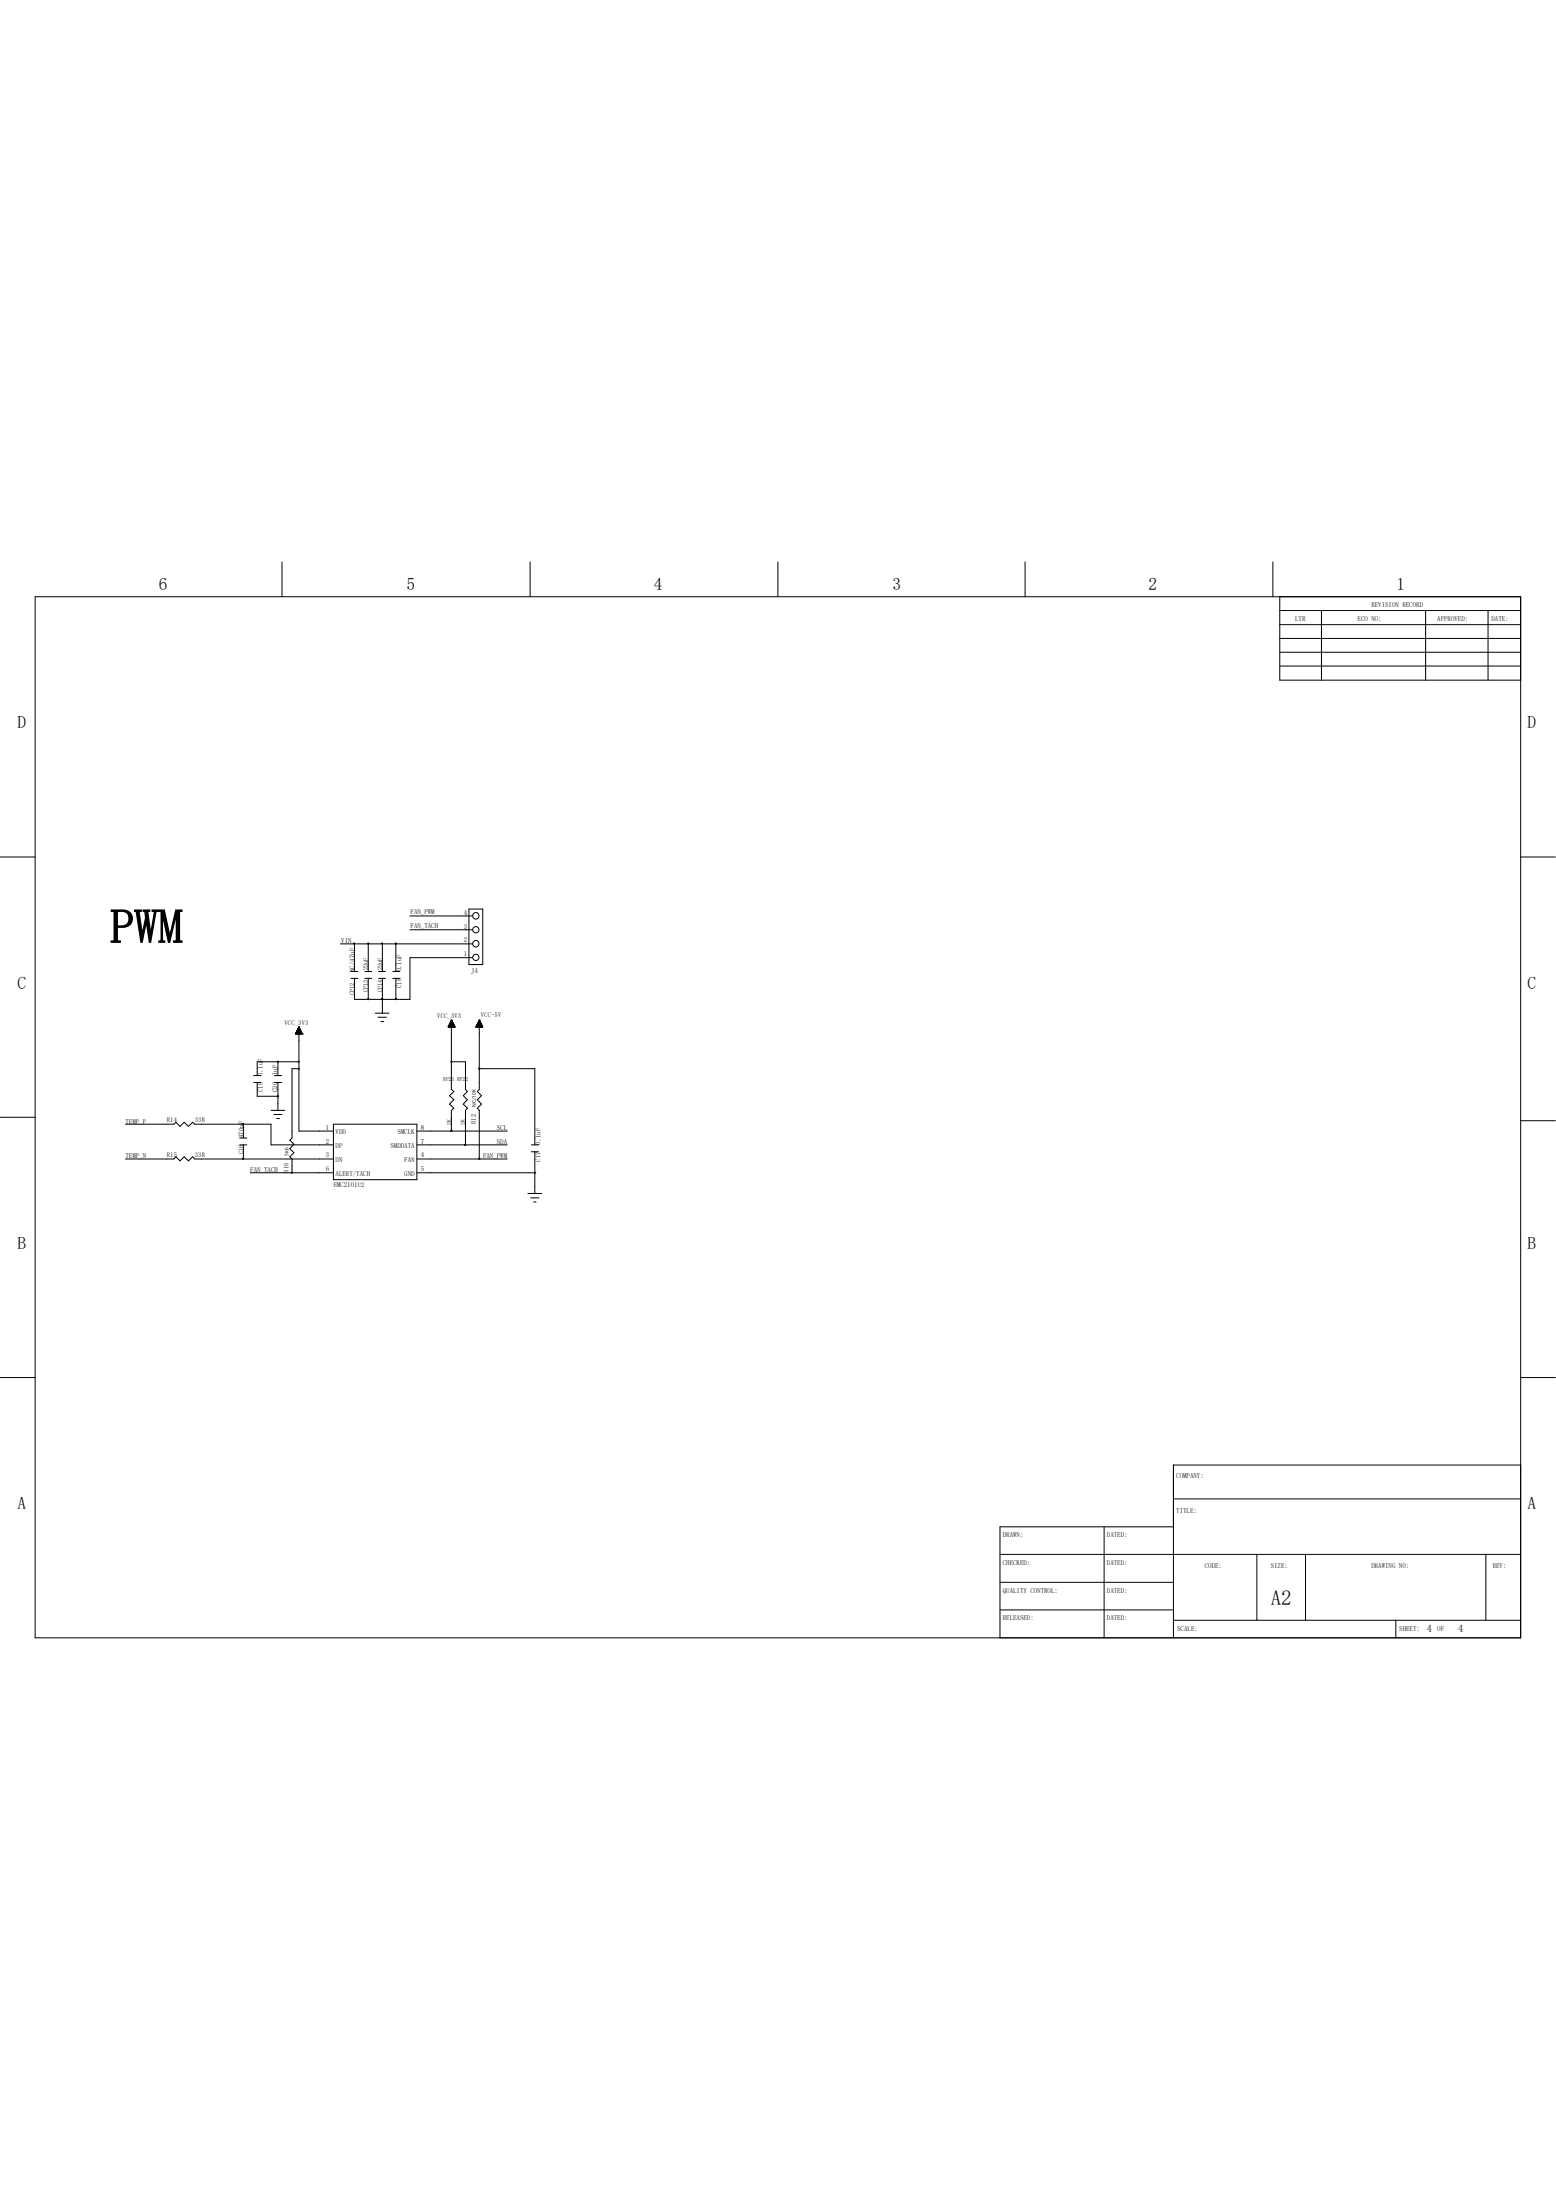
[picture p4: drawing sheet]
<svg xmlns="http://www.w3.org/2000/svg" width="210mm" height="297mm" viewBox="0 0 210 297" stroke-linecap="round" stroke-linejoin="round" font-family="sans-serif">
<g fill="none" stroke="#000" stroke-width=".13">
<path d="M38.1 75.9v4.7M71.5 75.9v4.7M105 75.9v4.7M138.3 75.9v4.7M171.8 75.9v4.7M4.7 80.6h200.5v140.5h-200.5zM172.7 80.6v11.2h32.5M172.7 86.2h32.5M172.7 82.4h32.5M172.7 84.3h32.5M172.7 88.1h32.5M172.7 89.9h32.5"/>
<path d="M178.4 82.4v9.4M192.4 82.4v9.4M200.8 82.4v9.4M0 115.7h4.7M205.2 115.7h4.7M39.9 139.6h.1M39.9 139.6h.9M39.9 139.4h.8M40 139.6v-.2h.7v.2M40 139.4h.7M40 139.6v-.3h.7v.3M40 139.3h.7"/>
<path d="M40 139.6v-.4h.6v.4M40 139.2h.6v.4M40.1 139.1h.5v.5M40.2 139h.3M40.2 139h.3v.6M40.2 139.6v-.7h.3v.7M40.3 138.8h.1M40.3 138.7h.1M40.3 138.6h.1M40.3 138.6v14.1h4.7M40.3 138.6l.5 1M40.3 138.6l-.4 1"/>
<path d="M40.3 138.7v.9M40.4 138.9h-.2v.7M40.4 138.8h-.1v.8M40.4 138.8v.8M40.6 139.1h-.5v.5M40.8 139.5h-.9v.1M40.8 139.6h.1M45.9 127.4h17.9M47.4 131.1h.9M47.4 132.1h.9M47.8 127.4v3.7M49.2 131.1h1"/>
<path d="M49.2 132.1h1M49.7 127.4v3.7M49.7 132.1v2.8M50.6 136.8h1.9M51 137.3h1.2M51.1 131.1h.9M51.1 132.1h.9M51.4 137.9h.4M51.6 134.9h.1M51.6 127.4v3.7M51.6 132.1v4.7M53 131.1h.9"/>
<path d="M53 132.1h.9M53.4 127.4v3.7M53.4 132.1v2.8M55.3 125.5h8.5M55.3 123.7h8.5M60.5 138.6h.9M60.5 138.5h.8M60.5 138.6h.1M60.6 138.4h.7M60.6 138.5v.1M60.6 138.6v-.2h.7v.2M60.6 138.3h.7"/>
<path d="M60.7 138.3h.6v.3M60.7 138.3h.6M60.7 138.6v-.4h.5v.4M60.7 138.2h.5M60.7 138.1h.5v.5M60.8 138h.3v.6M60.8 138.6v-.7h.2v.7M60.9 137.7h.1M60.9 137.7v9.4l.4 .3-.6 .5 .6 .6-.6 .6 .6 .5-.4 .3v2.8M60.9 137.7l.5 .9h-.9M60.9 137.7l-.4 .9M60.9 137.8h.1v.8"/>
<path d="M60.9 137.8h.1M61 137.8h-.1v.8M61.1 138h-.3v.6M61.1 138.1h-.4v.5M61.4 138.6h-.9M63.3 122.7h1.9v7.5h-1.9zM63.8 129.3h-8.5v5.6h-7.5v-2.8M64.2 138.6h1M64.3 138.6h.8M64.3 138.6v-.1h.8v.1M64.3 138.4h.8M64.3 138.6v-.2h.7v.2"/>
<path d="M64.3 138.3h.7M64.4 138.6v-.3h.6v.3M64.4 138.3h.6M64.4 138.2h.5M64.5 138.1h.4M64.5 138.2v.4M64.5 138h.4M64.6 138h.2M64.6 137.9h.2v.7M64.6 138.6v-.8h.2v.8M64.7 137.7h.1M64.7 137.7v9.4l-.3 .3 .6 .5-.6 .6 .6 .6-.6 .5 .3 .3v6.6"/>
<path d="M64.7 137.8v.8M64.7 137.8h.1M64.7 137.7l.5 .9M64.7 137.7l-.5 .9M64.9 138.1h-.4v.5M64.9 138h-.3v.6M64.9 138v.6M64.9 138.2h-.5v.4M64.9 138.1v.5M0 150.8h4.7M16.9 151.8h6.6l.2-.3 .6 .6 .5-.6 .6 .6 .6-.6 .3 .3h10.3v2.8h8.4M16.9 156.5h6.6l.2-.3 .6 .5 .5-.5 .6 .5 .6-.5 .3 .3h18.7"/>
<path d="M32.3 154.6h1M32.3 153.6h1M32.9 151.8v1.8M32.9 154.6v1.9M33.8 158.3h11.2M34.2 145.2h1M34.2 146.1h1M34.7 146.1v1.9h2.8M36.6 149.9h1.8M37 150.5h1.1M37 145.2h1M37 146.1h1"/>
<path d="M37.3 151h.4M37.4 143.3h.2l-.1 .1zM37.5 143.3v1.9M37.5 146.1v3.8M39.3 158.3h.2l-.1 .1zM40.2 143.3h.2l-.1 .1zM40.3 143.3h-5.6v1.9M40.3 144.3h-.9v9.3l-.3 .3 .6 .6-.6 .6 .6 .5-.6 .6 .3 .3v1.8M45 151.8h11.3v7.5h-11.3zM56.3 152.7h12.2M56.3 158.3h15.9M56.3 156.5h12.2"/>
<path d="M56.3 154.6h12.2M60.9 143.3h.1l-.1 .1zM60.9 143.3h1.9v3.8l.3 .3-.6 .5 .6 .6-.6 .6 .6 .5-.3 .3v4.7M64.7 144.3h7.5v10.3M71.7 154.6h1M71.7 155.5h1M72.1 158.3h.2l-.1 .1zM72.2 158.3h.1M72.2 155.5v5.6M205.2 151.3h4.7M71.2 161.1h1.9M71.6 161.7h1.1"/>
<path d="M72 162.3h.3M0 186h4.7M205.2 197.8h-46.8v23.3M205.2 186h4.7M135 209.8h70.2M135 213.6h23.4M135 217.3h23.4M149 206.1v15M158.4 218.7h46.8M158.4 202.4h46.8M158.4 206.1h-23.4v15M169.6 209.8v8.9"/>
<path d="M176.2 209.8v8.9M188.4 218.7v2.4M200.5 209.8v8.9"/>
<circle cx="47.8" cy="127.4" r=".08"/>
<circle cx="49.7" cy="134.9" r=".08"/>
<circle cx="49.7" cy="127.4" r=".08"/>
<circle cx="51.6" cy="134.9" r=".08"/>
<circle cx="51.6" cy="127.4" r=".08"/>
<circle cx="53.4" cy="134.9" r=".08"/>
<circle cx="53.4" cy="127.4" r=".08"/>
<circle cx="64.2" cy="127.4" r=".43"/>
<circle cx="64.2" cy="123.6" r=".43"/>
<circle cx="64.2" cy="129.2" r=".42"/>
<circle cx="64.2" cy="125.5" r=".42"/>
<circle cx="32.8" cy="156.4" r=".08"/>
<circle cx="32.8" cy="151.8" r=".08"/>
<circle cx="37.5" cy="148" r=".08"/>
<circle cx="40.3" cy="144.3" r=".08"/>
<circle cx="60.9" cy="152.7" r=".08"/>
<circle cx="62.8" cy="154.6" r=".08"/>
<circle cx="64.7" cy="156.4" r=".08"/>
<circle cx="64.7" cy="144.3" r=".08"/>
</g>
<g fill="#000">
<path d="M37.4 143.3h.2l-.1 .1z" fill-rule="evenodd"/>
<path d="M39.3 158.3h.2l-.1 .1z" fill-rule="evenodd"/>
<path d="M40.2 143.3h.2l-.1 .1z" fill-rule="evenodd"/>
<path d="M60.9 143.3h.1l-.1 .1z" fill-rule="evenodd"/>
<path d="M72.1 158.3h.2l-.1 .1z" fill-rule="evenodd"/>
<circle cx="47.8" cy="127.4" r=".08"/>
<circle cx="49.7" cy="134.9" r=".08"/>
<circle cx="49.7" cy="127.4" r=".08"/>
<circle cx="51.6" cy="134.9" r=".08"/>
<circle cx="51.6" cy="127.4" r=".08"/>
<circle cx="53.4" cy="134.9" r=".08"/>
<circle cx="53.4" cy="127.4" r=".08"/>
<circle cx="32.8" cy="156.4" r=".08"/>
<circle cx="32.8" cy="151.8" r=".08"/>
<circle cx="37.5" cy="148" r=".08"/>
<circle cx="40.3" cy="144.3" r=".08"/>
<circle cx="60.9" cy="152.7" r=".08"/>
<circle cx="62.8" cy="154.6" r=".08"/>
<circle cx="64.7" cy="156.4" r=".08"/>
<circle cx="64.7" cy="144.3" r=".08"/>
</g>
<text font-size="6.5" x="14.9" y="127.3">PWM</text>
<text font-size="2.8" x="171.5" y="216.7">A2</text>
<g font-size="2.3">
<text x="21.4" y="79.6">6</text>
<text x="54.9" y="79.6">5</text>
<text x="88.2" y="79.6">4</text>
<text x="120.4" y="79.6">3</text>
<text x="155" y="79.6">2</text>
<text x="188.5" y="79.6">1</text>
<text x="2.4" y="98.3">D</text>
<text x="206.2" y="98.3">D</text>
<text x="2.4" y="133.5">C</text>
<text x="206.2" y="133.5">C</text>
<text x="2.4" y="168.7">B</text>
<text x="206.2" y="168.7">B</text>
<text x="2.4" y="203.8">A</text>
<text x="206.2" y="203.8">A</text>
</g>
<g font-size="1.4">
<text x="192.6" y="220.3">4</text>
<text x="196.8" y="220.3">4</text>
</g>
<g font-size=".9">
<text x="174.8" y="83.8">LTR</text>
<text x="183.2" y="83.8">ECO NO:</text>
<text x="185.1" y="82">REVISION RECORD</text>
<text x="194" y="83.8">APPROVED:</text>
<text x="201.3" y="83.8">DATE:</text>
<text x="55.4" y="125.3">FAN_TACH</text>
<text x="55.4" y="123.4">FAN_PWM</text>
<text x="62.6" y="125.3">3</text>
<text x="62.6" y="123.5">4</text>
<text x="46.1" y="127.3">VIN</text>
<text x="47.8" y="131.2" transform="rotate(-90 47.8 131.2)">NC/47uF</text>
<text x="54.2" y="131.1" transform="rotate(-90 54.2 131.1)">0.1uF</text>
<text x="62.6" y="129.1">1</text>
<text x="62.6" y="127.2">2</text>
<text x="63.6" y="131.4">J4</text>
<text x="54.2" y="133.4" transform="rotate(-90 54.2 133.4)">C18</text>
<text x="59" y="137.4">VCC_3V3</text>
<text x="64.9" y="137.2">VCC-5V</text>
<text x="35.5" y="143.3" transform="rotate(-90 35.5 143.3)">F</text>
<text x="38.4" y="138.3">VCC_3V3</text>
<text x="35.5" y="147.4" transform="rotate(-90 35.5 147.4)">C19</text>
<text x="35.5" y="145.2" transform="rotate(-90 35.5 145.2)">0.1u</text>
<text x="37.4" y="147.4" transform="rotate(-90 37.4 147.4)">C20</text>
<text x="37.4" y="145.1" transform="rotate(-90 37.4 145.1)">1uF</text>
<text x="16.9" y="151.7">TEMP_P</text>
<text x="22.5" y="151.5">R14</text>
<text x="26.3" y="151.5">33R</text>
<text x="32.9" y="153.6" transform="rotate(-90 32.9 153.6)">470pF</text>
<text x="44" y="152.5">1</text>
<text x="44" y="154.4">2</text>
<text x="45.3" y="153.1">VDD</text>
<text x="45.3" y="154.9">DP</text>
<text x="52.7" y="154.9">SMDDATA</text>
<text x="53.6" y="153.1">SMCLK</text>
<text x="56.8" y="152.5">8</text>
<text x="56.8" y="154.4">7</text>
<text x="64.2" y="151.8" transform="rotate(-90 64.2 151.8)">R12</text>
<text x="67.1" y="152.6">SCL</text>
<text x="67.1" y="154.5">SDA</text>
<text x="72.9" y="154.6" transform="rotate(-90 72.9 154.6)">0.1uF</text>
<text x="16.9" y="156.3">TEMP_N</text>
<text x="22.5" y="156.2">R15</text>
<text x="26.3" y="156.2">33R</text>
<text x="33.8" y="158.2">FAN_TACH</text>
<text x="38.9" y="158.3" transform="rotate(-90 38.9 158.3)">R16</text>
<text x="44" y="158.1">6</text>
<text x="44" y="156.3">3</text>
<text x="45" y="160.3">EMC2101U2</text>
<text x="45.3" y="158.7">ALERT/TACH</text>
<text x="45.3" y="156.8">DN</text>
<text x="54.6" y="156.8">FAN</text>
<text x="54.6" y="158.7">GND</text>
<text x="56.8" y="156.3">4</text>
<text x="56.8" y="158.1">5</text>
<text x="65.2" y="156.3">FAN_PWM</text>
<text x="72.9" y="156.8" transform="rotate(-90 72.9 156.8)">C17</text>
<text x="158.7" y="199.6">COMPANY:</text>
<text x="135.3" y="207.5">DRAWN:</text>
<text x="149.4" y="207.5">DATED:</text>
<text x="158.7" y="204.2">TITLE:</text>
<text x="135.3" y="211.2">CHECKED:</text>
<text x="135.3" y="215">QUALITY CONTROL:</text>
<text x="149.4" y="211.2">DATED:</text>
<text x="149.4" y="215">DATED:</text>
<text x="162.6" y="211.7">CODE:</text>
<text x="171.5" y="211.7">SIZE:</text>
<text x="185.1" y="211.7">DRAWING NO:</text>
<text x="201.5" y="211.7">REV:</text>
<text x="135.3" y="218.7">RELEASED:</text>
<text x="149.4" y="218.7">DATED:</text>
<text x="158.9" y="220.1">SCALE:</text>
<text x="188.8" y="220.1">SHEET:</text>
<text x="194" y="220.1">OF</text>
</g>
<g font-size=".8">
<text x="49.7" y="131" transform="rotate(-90 49.7 131)">22uF</text>
<text x="51.6" y="131" transform="rotate(-90 51.6 131)">22uF</text>
<text x="47.8" y="134.3" transform="rotate(-90 47.8 134.3)">CP12</text>
<text x="49.7" y="133.9" transform="rotate(-90 49.7 133.9)">CP13</text>
<text x="51.6" y="133.9" transform="rotate(-90 51.6 133.9)">CP14</text>
<text x="59.8" y="146">RP2</text>
<text x="61" y="146">1 RP2</text>
<text x="62.8" y="146">2</text>
<text x="32.8" y="155.8" transform="rotate(-90 32.8 155.8)">C16</text>
<text x="60.9" y="151.8" transform="rotate(-90 60.9 151.8)">2K</text>
<text x="62.7" y="151.8" transform="rotate(-90 62.7 151.8)">2K</text>
</g>
<g font-size=".7">
<text x="64.2" y="149.4" transform="rotate(-90 64.2 149.4)">NC/10K</text>
<text x="38.9" y="156" transform="rotate(-90 38.9 156)">5K6</text>
</g>
</svg>
